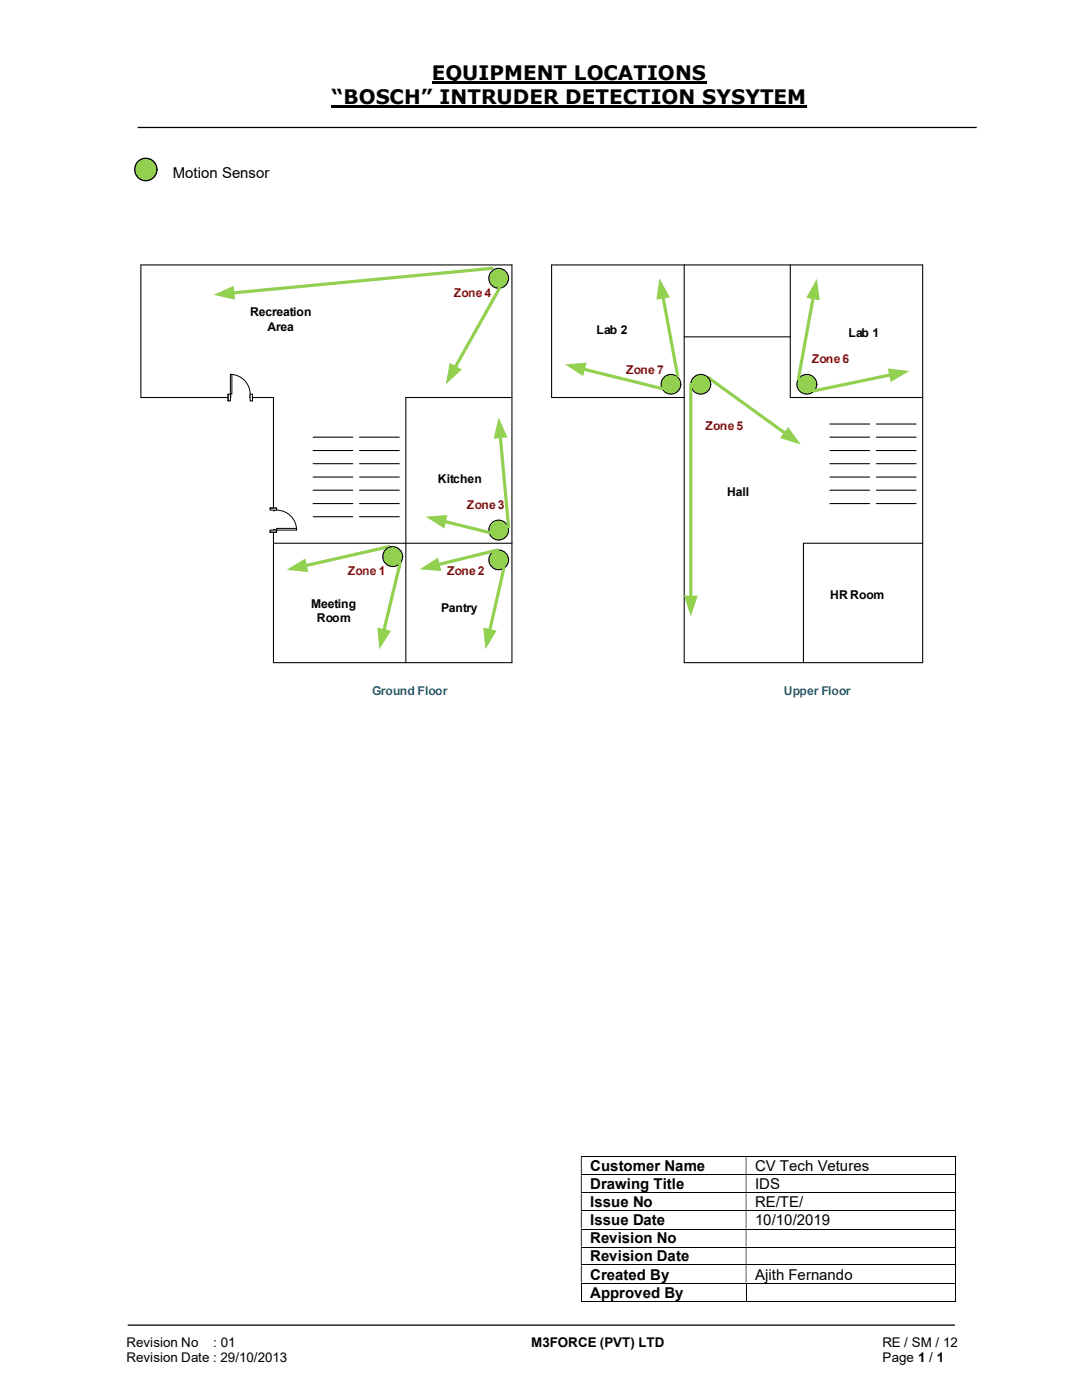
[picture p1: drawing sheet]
<svg xmlns="http://www.w3.org/2000/svg" width="216mm" height="279mm" viewBox="0 0 216 279" stroke-linecap="round" stroke-linejoin="round" font-family="sans-serif">
<path d="M86.1 16.5h54.9M66.2 21.3h94.8" fill="none" stroke="#000" stroke-width=".42"/>
<path d="M27.5 25.4h167.4M25.5 264.5h165" fill="none" stroke="#000" stroke-width=".25"/>
<g fill="none" stroke="#000" stroke-width=".2">
<path d="M115.9 230.8h74.7M115.9 234.4h74.7M115.9 238.1h74.7M190.7 230.9v3.5M190.7 234.5v3.5M190.7 238.2v3.4M115.9 241.7h74.7M115.9 245.3h74.7M115.9 248.9h74.7M115.9 252.5h74.7M115.9 256.1h74.7M115.9 259.7h32.9"/>
<path d="M116 256.2v3.6M148.9 256.2v3.6M148.9 259.7h41.7M190.7 241.7v3.5M190.7 245.4v3.4M190.7 249v3.4M190.7 252.5v3.5M190.7 256.2v3.6"/>
</g>
<g fill="#000">
<path d="M190.6 230.8h.2v.1h-.2zM115.9 230.9h.2v3.5h-.2zM148.8 230.9h.1v3.5h-.1z" fill-rule="evenodd"/>
<path d="M190.6 234.4h.2v.1h-.2zM115.9 234.5h.2v3.5h-.2zM148.8 234.5h.1v3.5h-.1z" fill-rule="evenodd"/>
<path d="M190.6 238h.2v.2h-.2zM115.9 238.2h.2v3.4h-.2zM148.8 238.2h.1v3.4h-.1z" fill-rule="evenodd"/>
<path d="M190.6 241.6h.2v.1h-.2zM115.9 241.7h.2v3.5h-.2zM148.8 241.7h.1v3.5h-.1z" fill-rule="evenodd"/>
<path d="M190.6 245.2h.2v.2h-.2zM115.9 245.4h.2v3.4h-.2zM148.8 245.4h.1v3.4h-.1z" fill-rule="evenodd"/>
<path d="M190.6 248.8h.2v.2h-.2zM115.9 249h.2v3.4h-.2zM148.8 249h.1v3.4h-.1z" fill-rule="evenodd"/>
<path d="M190.6 252.4h.2v.1h-.2zM115.9 252.5h.2v3.5h-.2zM148.8 252.5h.1v3.5h-.1z" fill-rule="evenodd"/>
</g>
<path d="M190.6 256h.2v.2h-.2zM190.6 259.6h.2v.2h-.2z" fill="#000"/>
<path d="M28.1 52.9h74.1" fill="none" stroke="#000" stroke-width=".21"/>
<path d="M77.7 109.1l-16.8 3.8" fill="none" stroke="#92d050" stroke-width=".64"/>
<g fill="#92d050">
<path d="M57.2 113.7l3.7-2.2 .6 2.7z"/>
<circle cx="99.5" cy="55.5" r="1.98"/>
</g>
<g fill="none" stroke="#000" stroke-width=".21">
<path d="M28.1 52.9v26.4h26.5v52.9h47.6v-79.3M136.5 52.9v26.4M157.7 52.9v26.4M102.2 79.3h-21.2v52.9M136.5 67.2h21.2M62.5 87.2h7.9M62.5 89.9h7.9M62.5 92.5h7.9M62.5 95.2h7.9M62.5 97.8h7.9M71.8 87.2h7.9M71.8 89.9h7.9"/>
<path d="M71.8 92.5h7.9M71.8 95.2h7.9M71.8 97.8h7.9M54.6 108.4h47.6M62.5 100.5h7.9M62.5 103.1h7.9M71.8 100.5h7.9M71.8 103.1h7.9M160.3 108.4v23.8"/>
<circle cx="99.5" cy="55.5" r="1.98"/>
</g>
<circle cx="99.5" cy="105.8" r="1.98" fill="#92d050"/>
<circle cx="99.5" cy="105.8" r="1.98" fill="none" stroke="#000" stroke-width=".21"/>
<circle cx="99.5" cy="111.7" r="1.97" fill="#92d050"/>
<circle cx="99.5" cy="111.7" r="1.97" fill="none" stroke="#000" stroke-width=".21"/>
<circle cx="78.4" cy="111.1" r="1.99" fill="#92d050"/>
<circle cx="78.4" cy="111.1" r="1.99" fill="none" stroke="#000" stroke-width=".21"/>
<path d="M79.8 112.4l-3.2 13.5" fill="none" stroke="#92d050" stroke-width=".64"/>
<path d="M75.3 125.3l2.7 .6-2.3 3.7z" fill="#92d050"/>
<path d="M99.3 109.8l-11.9 2.9" fill="none" stroke="#92d050" stroke-width=".64"/>
<path d="M83.7 113.6l3.7-2.3 .7 2.7z" fill="#92d050"/>
<path d="M100.5 113.4l-2.8 12.5" fill="none" stroke="#92d050" stroke-width=".64"/>
<path d="M96.4 125.3l2.7 .6-2.2 3.7z" fill="#92d050"/>
<path d="M88.6 104.1l9 2.2" fill="none" stroke="#92d050" stroke-width=".64"/>
<path d="M85 103.1l4.3-.3-.7 2.7z" fill="#92d050"/>
<path d="M99.8 87.1l1.7 18" fill="none" stroke="#92d050" stroke-width=".64"/>
<path d="M99.5 83.3l1.8 4-2.8 .2z" fill="#92d050"/>
<path d="M98.2 53.6l-51.8 4.9" fill="none" stroke="#92d050" stroke-width=".64"/>
<path d="M42.6 58.8l4-1.7 .3 2.7z" fill="#92d050"/>
<path d="M99.7 57.5l-8.9 15.9" fill="none" stroke="#92d050" stroke-width=".64"/>
<path d="M89.7 72.4l2.5 1.3-3.3 3z" fill="#92d050"/>
<path d="M53.8 101.4h1.4v4.8h-1.4z" fill-rule="evenodd" fill="#fff"/>
<path d="M53.8 101.4h1.4v4.8h-1.4z" fill="none" stroke="#fff" stroke-width=".2"/>
<path d="M53.9 105.8v.4h1.3v-.4zM53.9 101.4h1.3v.4h-1.3z" fill-rule="evenodd" fill="#fff"/>
<path d="M54.6 105.8h-.7v.4h1.3v-.4h-.3M54.6 101.8h-.7v-.4h1.3v.4h-.3" fill="none" stroke="#000" stroke-width=".2"/>
<path d="M54.6 105.7v.1h.3v-.1zM54.6 101.8h.3v.1h-.3z" fill-rule="evenodd" fill="#fff"/>
<path d="M53.9 106.2h1.3M53.9 101.4h1.3M54.6 105.8v-.1h.3v.1M54.6 101.8v.1h.3v-.1M55.2 101.8a4 4 0 0 1 4 4" fill="none" stroke="#000" stroke-width=".2"/>
<path d="M55.2 105.5h4v.3h-4z" fill="#fff"/>
<path d="M55.2 105.5h4v.3h-4z" fill="none" stroke="#000" stroke-width=".2"/>
<path d="M45.5 78.6h4.9v1.5h-4.9z" fill="#fff"/>
<path d="M45.5 78.6h4.9v1.5h-4.9z" fill="none" stroke="#fff" stroke-width=".2"/>
<path d="M45.5 78.7h.5v1.3h-.5zM49.9 78.7v1.3h.5v-1.3z" fill-rule="evenodd" fill="#fff"/>
<path d="M46 79v-.3h-.5v1.3h.5v-.7M49.9 79v-.3h.5v1.3h-.5v-.7" fill="none" stroke="#000" stroke-width=".2"/>
<path d="M46 79l.1 .3zM49.8 79l.1 .3z" fill-rule="evenodd" fill="#fff"/>
<path d="M45.5 78.7v1.3M46 79v.3M46 74.7a4 4 0 0 1 3.9 4M49.9 79v.3M50.4 78.7v1.3" fill="none" stroke="#000" stroke-width=".2"/>
<path d="M46 74.7h.3v4h-.3z" fill-rule="evenodd" fill="#fff"/>
<path d="M46 74.7h.3v4h-.3z" fill="none" stroke="#000" stroke-width=".2"/>
<path d="M110.1 52.9h74" fill="none" stroke="#000" stroke-width=".21"/>
<path d="M141.3 75.4l15.5 11.1" fill="none" stroke="#92d050" stroke-width=".64"/>
<g fill="#92d050">
<path d="M157.3 85.2l2.5 3.5-4.1-1.3z"/>
<circle cx="161" cy="76.7" r="1.98"/>
</g>
<g fill="none" stroke="#000" stroke-width=".21">
<path d="M110.1 52.9v26.4h26.4v52.9h47.6v-79.3M157.7 79.3h26.4M165.6 84.6h7.9M165.6 87.2h7.9M165.6 89.9h7.9M165.6 92.5h7.9M165.6 97.8h7.9M165.6 95.2h7.9M174.9 84.6h7.9M174.9 87.2h7.9M174.9 89.9h7.9M174.9 92.5h7.9"/>
<path d="M174.9 97.8h7.9M174.9 95.2h7.9M160.3 108.4h23.8M165.6 100.5h7.9M174.9 100.5h7.9"/>
<circle cx="161" cy="76.7" r="1.98"/>
</g>
<circle cx="139.8" cy="76.7" r="1.98" fill="#92d050"/>
<circle cx="139.8" cy="76.7" r="1.98" fill="none" stroke="#000" stroke-width=".21"/>
<path d="M137.8 76.7v42.5" fill="none" stroke="#92d050" stroke-width=".64"/>
<path d="M136.5 118.9h2.7l-1.4 4.1z" fill="#92d050"/>
<path d="M177.8 74.8l-15.5 3.2" fill="none" stroke="#92d050" stroke-width=".64"/>
<g fill="#92d050">
<path d="M177.2 73.5l4.3 .5-3.8 2.2z"/>
<circle cx="133.9" cy="76.7" r="1.97"/>
</g>
<circle cx="133.9" cy="76.7" r="1.97" fill="none" stroke="#000" stroke-width=".21"/>
<path d="M116.4 73.7l15.7 3.9" fill="none" stroke="#92d050" stroke-width=".64"/>
<path d="M112.7 72.7l4.4-.3-.7 2.7z" fill="#92d050"/>
<path d="M132.3 59.2l2.9 15.8" fill="none" stroke="#92d050" stroke-width=".64"/>
<path d="M131.6 55.5l2.1 3.9-2.7 .4z" fill="#92d050"/>
<path d="M162.3 59.4l-3 16.2" fill="none" stroke="#92d050" stroke-width=".64"/>
<g fill="#92d050">
<path d="M163 55.6l.6 4.3-2.7-.5z"/>
<circle cx="29.1" cy="33.8" r="2.24"/>
</g>
<circle cx="29.1" cy="33.8" r="2.24" fill="none" stroke="#000" stroke-width=".25"/>
<g font-size="4">
<text x="86.1" y="16">EQUIPMENT LOCATIONS</text>
<text x="66.2" y="20.8">“BOSCH” INTRUDER DETECTION SYSYTEM</text>
</g>
<g font-size="3">
<text x="34.5" y="35.5">Motion Sensor</text>
<text x="117.8" y="233.7">Customer Name</text>
<text x="150.7" y="233.7">CV Tech Vetures</text>
<text x="117.8" y="237.4">Drawing Title</text>
<text x="150.7" y="237.4">IDS</text>
<text x="117.8" y="240.9">Issue No</text>
<text x="117.8" y="244.5">Issue Date</text>
<text x="150.7" y="240.9">RE/TE/</text>
<text x="150.7" y="244.5">10/10/2019</text>
<text x="117.8" y="248.2">Revision No</text>
<text x="117.8" y="251.8">Revision Date</text>
<text x="117.8" y="255.4">Created By</text>
<text x="150.7" y="255.4">Ajith Fernando</text>
<text x="117.8" y="259">Approved By</text>
</g>
<g font-size="2.7">
<text x="25.2" y="268.8">Revision No</text>
<text x="42.6" y="268.8">: 01</text>
<text x="106" y="268.8">M3FORCE (PVT) LTD</text>
<text x="176.1" y="268.8">RE / SM / 12</text>
<text x="25.2" y="271.8">Revision Date : 29/10/2013</text>
<text x="176.1" y="271.8">Page 1 / 1</text>
</g>
<g font-size="2.4" fill="#c00000">
<text x="90.6" y="59.3">Zone 4</text>
<text x="124.9" y="74.5">Zone 7</text>
<text x="162" y="72.5">Zone 6</text>
<text x="140.8" y="85.7">Zone 5</text>
<text x="93.2" y="101.6">Zone 3</text>
<text x="69.4" y="114.8">Zone 1</text>
<text x="89.2" y="114.8">Zone 2</text>
</g>
<g font-size="2.4">
<text x="49.9" y="63.2">Recreation</text>
<text x="53.4" y="66">Area</text>
<text x="119" y="66.6">Lab 2</text>
<text x="169.3" y="67.2">Lab 1</text>
<text x="87.4" y="96.3">Kitchen</text>
<text x="145.1" y="99">Hall</text>
<text x="165.7" y="119.6">HR Room</text>
<text x="62.1" y="121.4">Meeting</text>
<text x="63.2" y="124.2">Room</text>
<text x="88" y="122.2">Pantry</text>
</g>
<g font-size="2.4" fill="#0070c0">
<text x="74.3" y="138.6">Ground Floor</text>
<text x="156.4" y="138.6">Upper Floor</text>
</g>
</svg>
